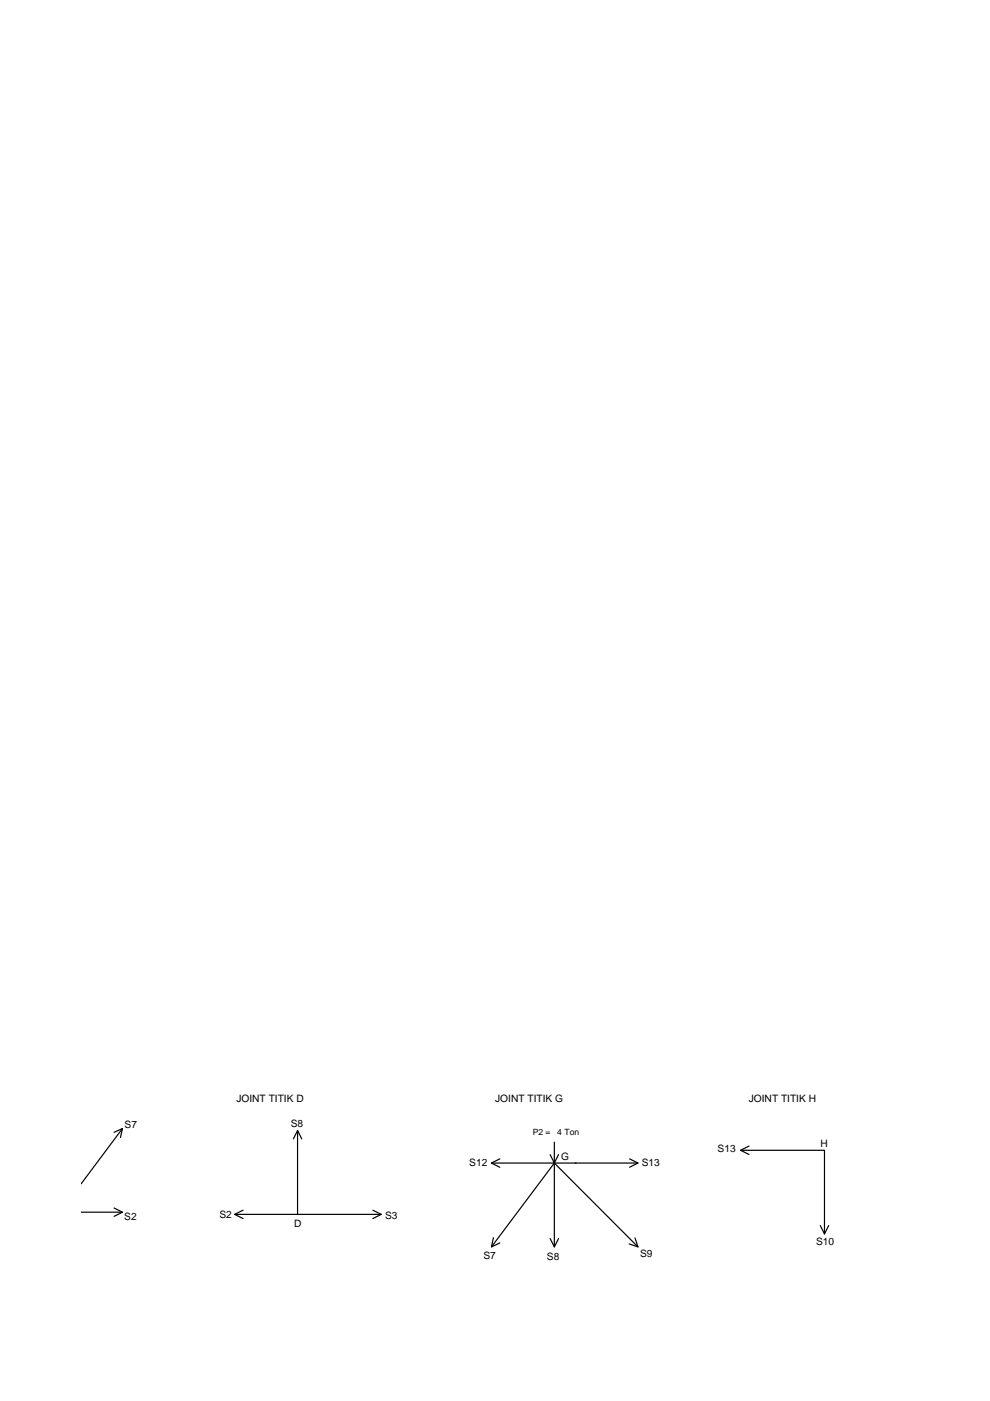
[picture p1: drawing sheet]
<svg xmlns="http://www.w3.org/2000/svg" width="210mm" height="297mm" viewBox="0 0 210 297" stroke-linecap="round" stroke-linejoin="round" font-family="sans-serif">
<!-- layer: 0 -->
<g fill="none" stroke="#000" stroke-width=".25">
<path d="M26 239.3l-8.8 11.7M63.1 239.7v17.8h-13.3M17.2 257h8.8M24.2 256.1l1.8 .9-1.8 .9M24.2 240.1l1.8-.8-.5 1.9M51.5 256.6l-1.7 .9 1.7 .9M62.2 241.5l.9-1.8 .9 1.8M63.1 257.5h17.7M79.1 256.6l1.7 .9-1.7 .9M104.2 246.6h31.1M106 245.7l-1.8 .9 1.8 .9M116.6 244.8l.9 1.8 .9-1.8"/>
<path d="M117.5 242.1v22.3M121.9 246.6h.1M133.5 245.7l1.8 .9-1.8 .9M157 243.9h17.8v17.7M158.8 243l-1.8 .9 1.8 .9M173.9 259.8l.9 1.8 .9-1.8M104.2 264.4l13.3-17.8 17.8 17.8M104.6 262.4l-.4 2 1.8-.9M116.6 262.6l.9 1.8 .9-1.8M134.6 262.5l.7 1.9-1.9-.7"/>
</g>
<g font-size="2.2">
<text x="50.1" y="233.7">JOINT TITIK D</text>
<text x="105" y="233.7">JOINT TITIK G</text>
<text x="158.8" y="233.7">JOINT TITIK H</text>
<text x="26.4" y="239.2">S7</text>
<text x="61.7" y="239">S8</text>
<text x="119" y="246">G</text>
<text x="152.2" y="244.3">S13</text>
<text x="174" y="243.2">H</text>
<text x="99.5" y="247.3">S12</text>
<text x="136.1" y="247.3">S13</text>
<text x="26.3" y="258.6">S2</text>
<text x="46.5" y="258.3">S2</text>
<text x="62.4" y="260.1">D</text>
<text x="81.6" y="258.4">S3</text>
<text x="102.5" y="266.8">S7</text>
<text x="116" y="267.2">S8</text>
<text x="135.7" y="266.5">S9</text>
<text x="173" y="264">S10</text>
</g>
<g font-size="1.8">
<text x="113" y="240.6">P2 =</text>
<text x="118.2" y="240.6">4 Ton</text>
</g>
</svg>
